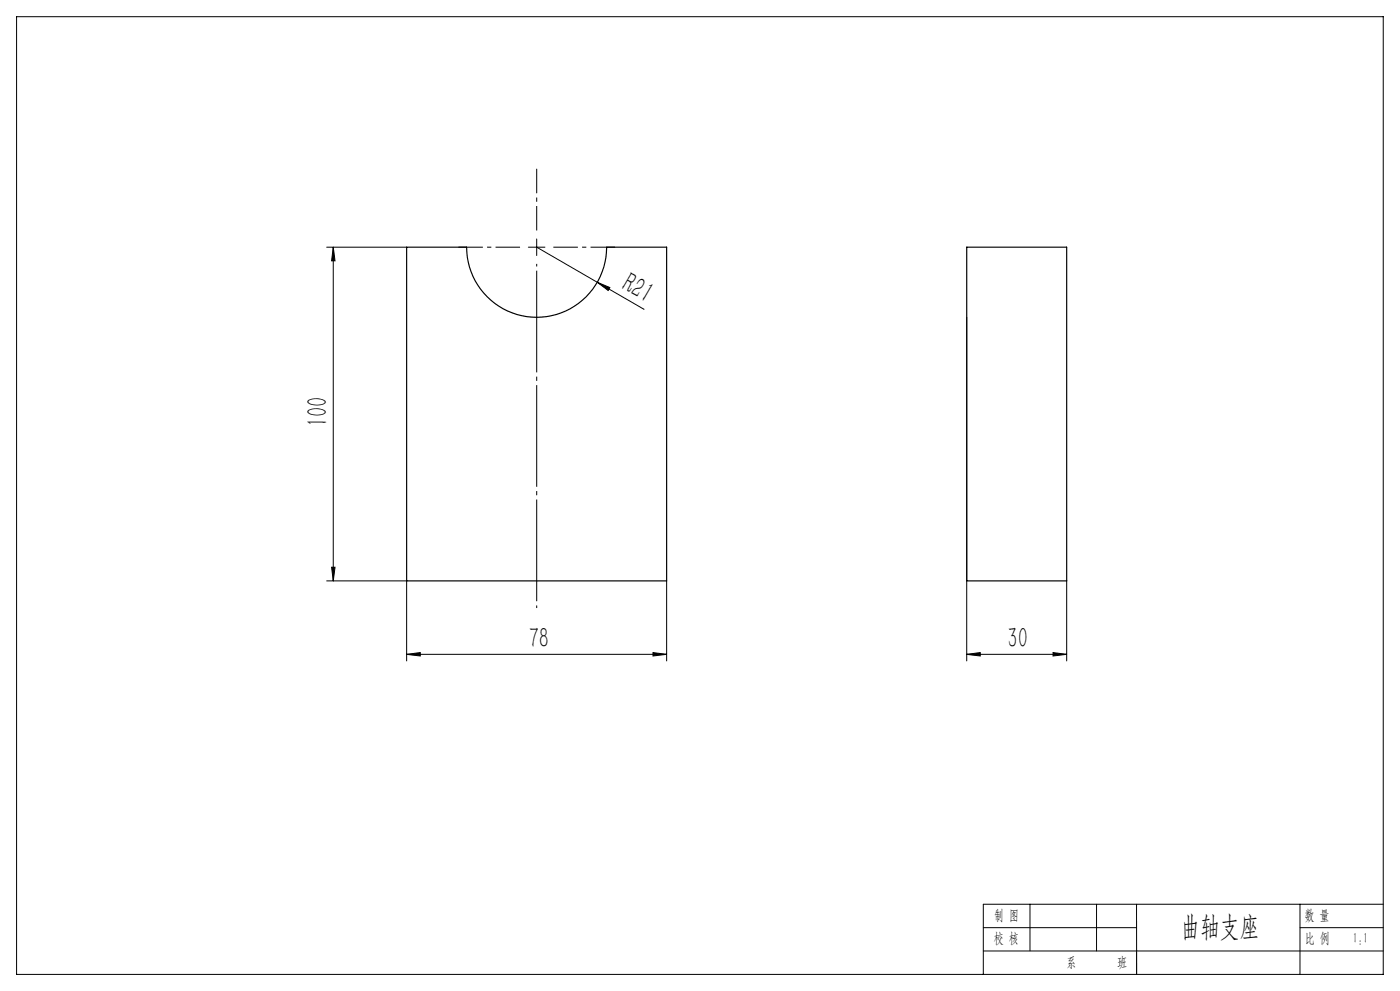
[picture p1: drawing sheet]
<svg xmlns="http://www.w3.org/2000/svg" width="420mm" height="297mm" viewBox="0 0 420 297" stroke-linecap="round" stroke-linejoin="round" font-family="sans-serif">
<path d="M122 74.1h18a21 21 0 0 0 21 21 21 21 0 0 0 21-21h18v100h-78zM290 74.1h30v100h-30z" fill="none" stroke="#000" stroke-width=".35"/>
<g fill="none" stroke="#000" stroke-width=".3">
<path d="M5 5h410v287h-410zM98 74.1h24M100 74.1v100M100 74.1l.5 4.1h-1zM158.5 74.1h5M161 71.6v5M161 74.1l32.2 18.6M179.2 84.6l3.8 1.6-.5 .9zM290 95.1v103M98 174.1h24v24M99.5 170h1l-.5 4.1zM200 174.1v24"/>
<path d="M320 174.1v24M122 196.1l4.1-.5v1zM122 196.1h78M195.9 195.6l4.1 .5-4.1 .5zM290 196.1l4.1-.5v1zM290 196.1h30M315.9 195.6l4.1 .5-4.1 .5zM295 278h46M309 271v14M329 271v14M341 271v21M390 278h25"/>
<path d="M390 271v21M415 271h-120v21M295 285h120"/>
</g>
<path d="M156 74.1h-18.5M161 69.1v-18.5M166 74.1h18.5" fill="none" stroke="#000" stroke-width=".3" stroke-dasharray="30.5 1.3 1.3 1.3" stroke-dashoffset="23.1" stroke-linecap="butt"/>
<path d="M161 79.1v103.1" fill="none" stroke="#000" stroke-width=".3" stroke-dasharray="30.5 1.3 1.3 1.3" stroke-dashoffset="-2" stroke-linecap="butt"/>
<path d="M341 285v7" fill="none" stroke="#0a0605" stroke-width=".3"/>
<g fill="#000">
<path d="M179.2 84.6l3.8 1.6-.5 .9z"/>
<path d="M100 74.1l.5 4.1h-1zM99.5 170h1l-.5 4.1z"/>
<path d="M122 196.1l4.1-.5v1zM195.9 195.6l4.1 .5-4.1 .5zM290 196.1l4.1-.5v1zM315.9 195.6l4.1 .5-4.1 .5z"/>
</g>
<g font-size="8.8">
<text x="186.1" y="86.6" transform="rotate(30 186.1 86.6)">R21</text>
<text x="98.3" y="128.1" transform="rotate(-90 98.3 128.1)">100</text>
<text x="158.6" y="194.3">78</text>
<text x="302.3" y="194.3">30</text>
</g>
<text font-size="8.5" x="354.1" y="280.6">曲轴支座</text>
<g font-size="4.4">
<text x="298.2" y="275.7">制 图</text>
<text x="391.4" y="275.6">数 量</text>
<text x="298.1" y="282.7">校 核</text>
<text x="391.4" y="282.7">比 例</text>
<text x="405.8" y="282.7">1:1</text>
<text x="320" y="289.8">系</text>
<text x="335.1" y="289.8">班</text>
</g>
</svg>
